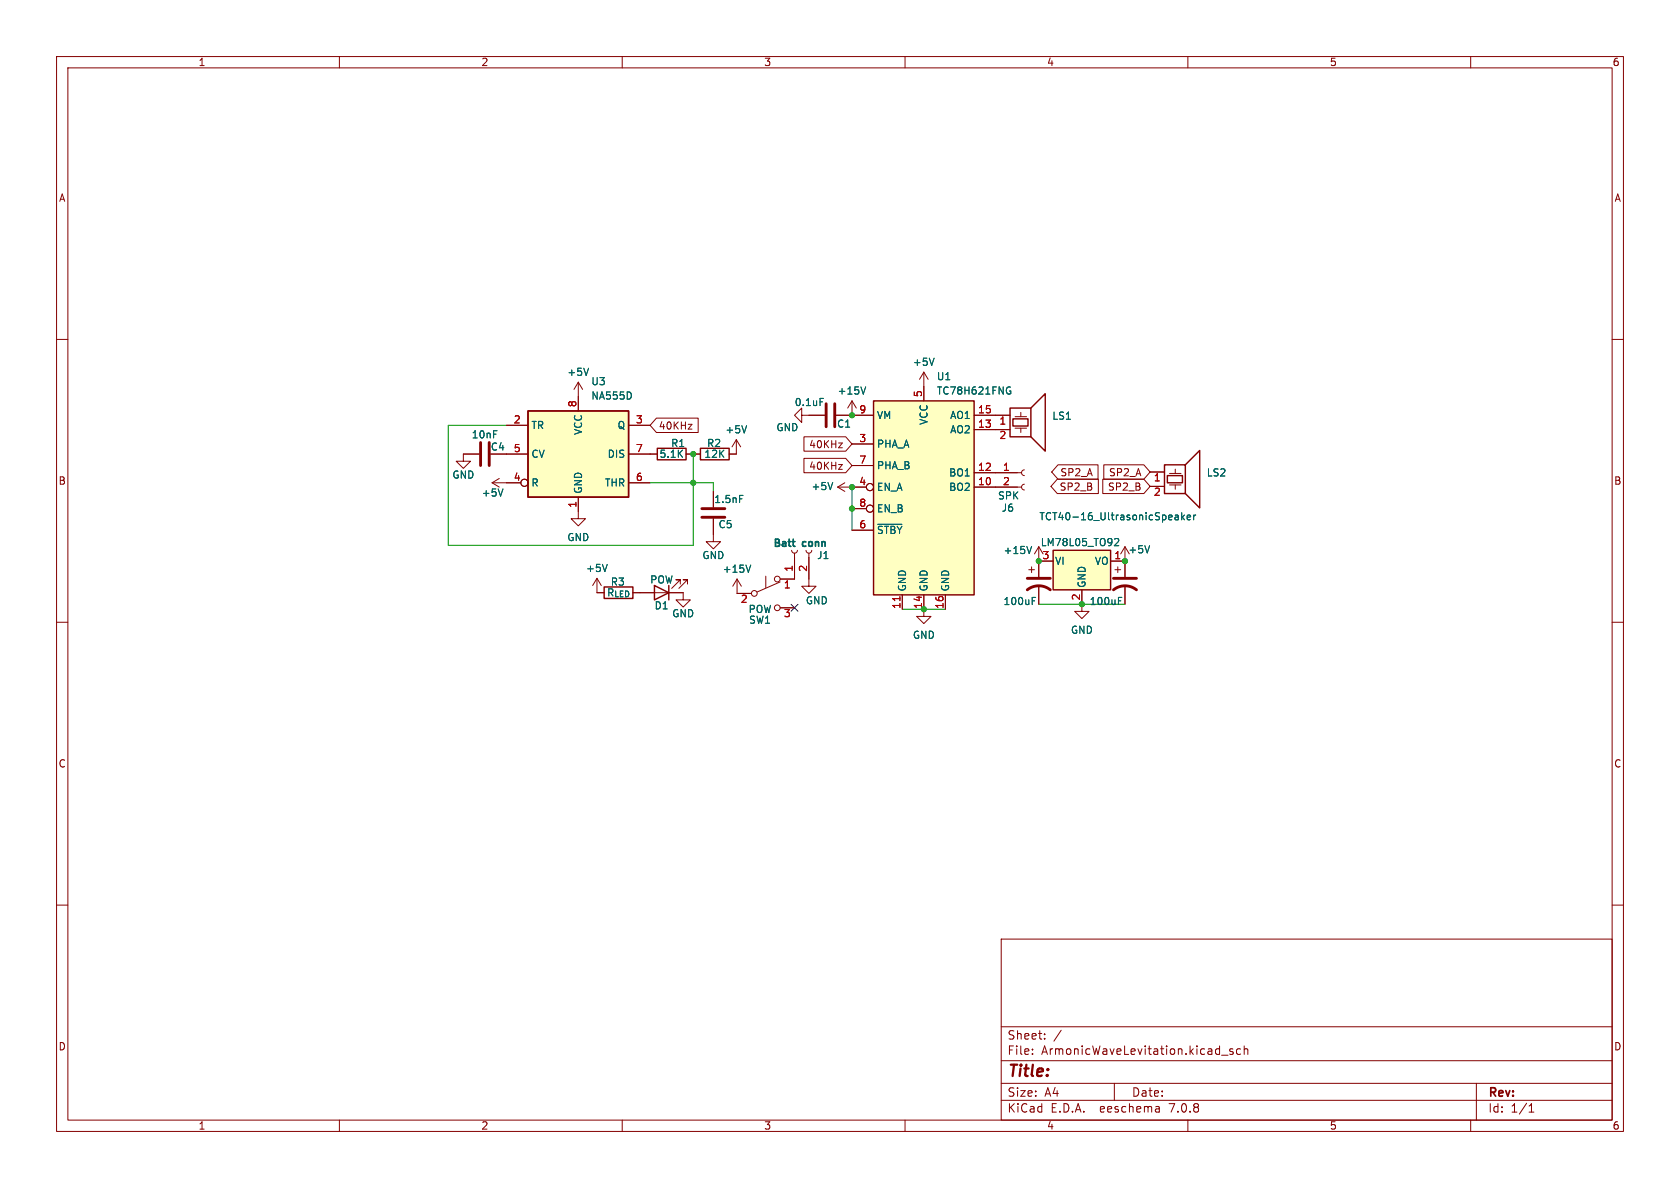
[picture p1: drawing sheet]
<svg xmlns="http://www.w3.org/2000/svg" width="297mm" height="210mm" viewBox="0 0 297 210" stroke-linecap="round" stroke-linejoin="round" font-family="sans-serif">
<g fill="none" stroke="#840000" stroke-width=".18">
<path d="M10 10h277v190h-277zM12 12h273v186h-273zM60 10v2M110 10v2M160 10v2M210 10v2M260 10v2M10 60h2M285 60h2M89.5 75.2h3.8M102.2 67.6l-.7 1.2M102.2 67.6v5"/>
<path d="M102.2 67.6l.8 1.2M111.1 75.2h3.8M116 73.9h7.4v2.6h-7.4l-1.1-1.3zM121.7 75h.6l-.6 .9h.6M130.2 77.7v2.6h-1.3M130.2 77.7l-.8 1.3M130.2 77.7l.7 1.3M141.7 73.4v-1.3l-1.2 1.3 1.2 1.3v-1.3h4.1M142.1 77.2h7.4l1.1 1.3-1.1 1.3h-7.4zM147.8 73.4h6.6M148.2 78.3h.7l-.7 .9h.7M150.6 78.5h3.8"/>
<path d="M150.6 70.9l-.7 1.2M150.6 70.9v2.5M150.6 70.9l.8 1.2M163.3 65.8v5.1M163.3 65.8l-.7 1.3M163.3 65.8l.8 1.3M172.2 73.4h6.4M172.2 75.9h6.4M179.5 75.7h2M179.5 73.7h2M180.5 72.9v.8M180.5 75.7v.8"/>
<path d="M84.7 80.3h-2.8v1.2h1.3l-1.3 1.3-1.3-1.3h1.3M86.7 80.3h6.6M87 85.3h5.1M87 85.3l1.3 .8M88.3 84.6l-1.3 .7M102.2 87.9v3.8h1.3l-1.3 1.3-1.2-1.3h1.2M111.1 85.3h3.8M111.1 80.3h5.1M121.3 80.3h2.5M126.1 91.7v4.1h1.3l-1.3 1.2-1.3-1.2h1.3M126.1 86.9v2.8M140 97.3l.1 .3 .3 .2 .4-.2 .2-.3"/>
<path d="M140.5 97.8v4.6h-2.6M142.1 81h7.4l1.1 1.3-1.1 1.3h-7.4zM142.5 97.3l.1 .3 .4 .2 .4-.2 .1-.3M143 97.8v5.8h-1.3l1.3 1.3 1.3-1.3h-1.3M148.1 86.1h5.1M148.1 86.1l1.3 .8M148.2 82.1h.7l-.7 .9h.7M149.4 85.3l-1.3 .8M150.6 93.7h3.8M150.6 82.3h3.8M150.6 89.9h2.6M172.2 86.1h8.4"/>
<path d="M172.2 83.6h8.4M181.1 85.6l-.3 .1-.2 .4 .1 .4 .4 .1M181.1 83.1l-.3 .1-.2 .4 .1 .3 .4 .2M183.6 96.6l-.7 1.3M183.6 96.6v5.4M183.6 96.6l.8 1.3M183.6 99.2h2.6M186.9 84.7h7.3v2.5h-7.3l-1.1-1.2zM187 82.2h7.1v2.5h-7.1l-1.1-1.3zM195 84.7h7.2l1.1 1.3-1.1 1.2h-7.2zM195.1 82.2h7.1l1.1 1.2-1.1 1.3h-7.1zM196.3 99.2h2.6"/>
<path d="M198.1 97.9l.8-1.3v5.4M203.3 83.4h2.6M203.3 86h2.6M206.8 85.7h2M206.8 83.7h2M207.8 82.9v.8M207.8 85.7v.8M10 110h2M105.5 102.2v2.6h1.3M105.5 102.2l-.7 1.3M105.5 102.2l.8 1.3M113.2 104.8h7.6v1.2h1.2l-1.2 1.3-1.3-1.3h1.3"/>
<path d="M120.3 103.3v-.8h-.8h.8l-1.6 1.5M121.5 103.3v-.8h-.7h.7l-1.5 1.5M130.3 102.4v2.5h2.5M130.3 102.4l-.8 1.2M130.3 102.4l.8 1.2M135.4 101.9v2M137.9 102.9l-4 1.7M137.9 107.4h2.6M159.5 105.2v2.5M163.3 105.2v3.8h1.3l-1.3 1.2-1.2-1.2h1.2M167.1 105.2v2.5M181.9 100.7h1"/>
<path d="M182.4 100.2v1M183.6 103.5v3.3M191.3 104.3v3.8h1.2l-1.2 1.2-1.3-1.2h1.3M197.1 100.7h1M197.6 100.2v1M198.9 103.5v3.3M285 110h2M10 160h2M285 160h2M177 166h108v32h-108zM60 198v2M110 198v2"/>
<path d="M160 198v2M177 194.5h108M177 191.5h108M177 187.5h108M177 181.5h108M182.5 186.3v.1M182.5 185.5v.1M184.7 183.6v.1M184.7 182.8v.1M187.6 182.1l-1.3 2M197 191.5v3M204.9 195.7l.1 .9"/>
<path d="M205 196.5l-.2 .1M205 196h-.2M210 198v2M216 186.5h1.1M218 185.5l-.4-.1-.2 .2 .1 .2 .5 .2v.3h-.6M219.3 185.5l-.4-.1-.3 .3v.4l.1 .2h.6M220 185.5l.2-.1 .3 .1 .1 .9M220 184.9v1.5M260 198v2M261 191.5v6.5M270.3 196.6h.9M270.3 195.5l.4-.4v1.5"/>
<circle cx="92.7" cy="85.3" r=".63"/>
<circle cx="153.8" cy="89.9" r=".63"/>
<circle cx="153.8" cy="86.1" r=".63"/>
<circle cx="133.4" cy="104.9" r=".51"/>
<circle cx="137.4" cy="107.4" r=".51"/>
<circle cx="137.4" cy="102.4" r=".51"/>
</g>
<g fill="none" stroke="#006464" stroke-width=".18">
<path d="M104 65.1l-.4 1.3M132 75.3l-.4 1.2M145 70.4h.6M153 68.4l-.4 1.3M165.1 63.3l-.4 1.3M178.1 68.5h.5M178.4 69.1h.3v.4l-.3 .2-.3-.1M88.9 86.4l-.4 1.3M107.4 99.8l-.5 1.2M130.7 87.6h.7M132.7 99.9l-.4 1.3M147.2 85.3l-.4 1.3"/>
<path d="M155.2 92.7h4.2M182.4 96.6l-.4 1.3M197.1 95.3l.4-.1 .3 .4-.8 .9h.8M203.2 96.5l-.4 1.2M207.8 91.1h.4l.1 .8M208.3 91.3l-.4 .1-.2 .2 .2 .3 .4-.1M208.9 90.6v1.3M209 91.4l.4 .5M209.4 91l-.5 .5M209.9 91.5l.6-.2-.1-.2-.3-.1-.2 .2v.6h.5M211 91v.9M211.4 91l-.4 .3"/>
<path d="M182.5 106.2h.4M182.5 105.6h.6M197.7 106.2h.5M197.7 105.6h.6"/>
</g>
<path d="M85 78.2v4.1M86.5 78.2v4.1M146 71.4v4M147.6 71.4v4M124.1 89.9h4M124.1 91.4h4M181.6 104.3a3.3 3.3 0 0 1 4.1 0M181.6 102.2h4.1M196.8 104.3a3.3 3.3 0 0 1 4.1 0M196.8 102.2h4.1" fill="none" stroke="#840000" stroke-width=".51"/>
<g fill="#ffffc2" stroke="#ffffc2" stroke-width=".18">
<path d="M93.3 72.6h17.8v15.3h-17.8z"/>
<path d="M154.4 70.9h17.8v34.3h-17.8z"/>
<path d="M186.2 97.3h10.1v7h-10.1z"/>
</g>
<g fill="none" stroke="#840000" stroke-width=".25">
<path d="M93.3 72.6h17.8v15.3h-17.8zM116.2 79.2h5.1v2.1h-5.1zM123.8 79.2h5.1v2.1h-5.1zM154.4 70.9h17.8v34.3h-17.8zM178.6 72.1h3.6v5.1h-3.6zM179.1 74h2.6v1.3h-2.6zM182.2 72.1l2.6-2.5v10.2l-2.6-2.6M186.2 97.3h10.1v7h-10.1zM205.9 82.2h3.6v5h-3.6zM206.4 84.1h2.6v1.2h-2.6zM209.5 82.2l2.6-2.6v10.2l-2.6-2.6M106.8 103.8h5.1v2h-5.1z"/>
<path d="M115.7 103.5l2.5 1.3-2.5 1.2zM118.2 103.5v2.5"/>
</g>
<path d="M159.1 105.5v.7" fill="none" stroke="#a90000" stroke-width=".18"/>
<path d="M89.5 75.2h-10.3v21.2h43.4v-16.1M114.9 85.3h11.2v1.6M150.6 86.1v7.6M159.5 107.7h7.6M183.6 106.8h15.3" fill="none" stroke="#009600" stroke-width=".18"/>
<path d="M139.9 106.8l1.2 1.3M141.1 106.8l-1.2 1.3" fill="none" stroke="#000084" stroke-width=".18"/>
<g fill="#009600" stroke="#009600" stroke-width=".18">
<circle cx="122.6" cy="85.3" r=".46"/>
<circle cx="122.6" cy="80.3" r=".46"/>
<circle cx="150.6" cy="89.9" r=".46"/>
<circle cx="150.6" cy="86.1" r=".46"/>
<circle cx="150.6" cy="73.4" r=".46"/>
<circle cx="198.9" cy="99.2" r=".46"/>
<circle cx="163.3" cy="107.7" r=".46"/>
<circle cx="191.3" cy="106.8" r=".46"/>
<circle cx="183.6" cy="99.2" r=".46"/>
</g>
<text font-size="2.8" fill="#840000" x="178" y="190.9">Title:</text>
<g font-size="2.1" fill="#840000">
<text x="178" y="184">Sheet:</text>
<text x="178" y="186.7">File:</text>
<text x="184.1" y="186.7">ArmonicWaveLevitation.kicad_sch</text>
<text x="178" y="196.9">KiCad</text>
<text x="178" y="194.1">Size:</text>
<text x="184.7" y="194.1">A4</text>
<text x="185.7" y="196.9">E.D.A.</text>
<text x="194.6" y="196.9">eeschema</text>
<text x="200" y="194.1">Date:</text>
<text x="207" y="196.9">7.0.8</text>
<text x="263" y="194.3">Rev:</text>
<text x="263" y="196.9">Id:</text>
<text x="267.1" y="196.9">1/1</text>
</g>
<g font-size="1.8" fill="#840000">
<text x="35" y="11.9">1</text>
<text x="85" y="11.9">2</text>
<text x="135" y="11.9">3</text>
<text x="185" y="11.9">4</text>
<text x="235" y="11.9">5</text>
<text x="285" y="11.9">6</text>
<text x="10.3" y="35.9">A</text>
<text x="285.3" y="35.9">A</text>
<text x="116.4" y="76.1">40KHz</text>
<text x="142.9" y="83.3">40KHz</text>
<text x="142.9" y="79.4">40KHz</text>
<text x="10.3" y="85.9">B</text>
<text x="187.2" y="86.9">SP2_B</text>
<text x="187.4" y="84.4">SP2_A</text>
<text x="195.8" y="86.9">SP2_B</text>
<text x="195.9" y="84.4">SP2_A</text>
<text x="285.3" y="85.9">B</text>
<text x="107.2" y="105.6">R_{LED}</text>
<text x="10.3" y="135.9">C</text>
<text x="285.3" y="135.9">C</text>
<text x="10.3" y="185.9">D</text>
<text x="285.3" y="185.9">D</text>
<text x="35" y="199.9">1</text>
<text x="85" y="199.9">2</text>
<text x="135" y="199.9">3</text>
<text x="185" y="199.9">4</text>
<text x="235" y="199.9">5</text>
<text x="285" y="199.9">6</text>
</g>
<g font-size="1.8" fill="#006464">
<text x="161.3" y="64.9">+5V</text>
<text x="100.2" y="66.6">+5V</text>
<text x="104.4" y="68.3">U3</text>
<text x="104.4" y="70.8">NA555D</text>
<text x="140.4" y="72">0.1uF</text>
<text x="148" y="70">+15V</text>
<text x="165.5" y="67.4">U1</text>
<text x="165.5" y="70">TC78H621FNG</text>
<text x="83.3" y="77.7">10nF</text>
<text x="93.9" y="76">TR</text>
<text x="103.1" y="77" transform="rotate(-90 103.1 77)">VCC</text>
<text x="109.1" y="76">Q</text>
<text x="128.1" y="76.8">+5V</text>
<text x="137.2" y="76.4">GND</text>
<text x="147.9" y="75.8">C1</text>
<text x="154.9" y="74.3">VM</text>
<text x="164.2" y="75.2" transform="rotate(-90 164.2 75.2)">VCC</text>
<text x="167.9" y="76.8">AO2</text>
<text x="167.9" y="74.3">AO1</text>
<text x="185.9" y="74.4">LS1</text>
<text x="86.7" y="79.9">C4</text>
<text x="93.9" y="81.1">CV</text>
<text x="107.3" y="81.1">DIS</text>
<text x="116.5" y="81.1">5.1K</text>
<text x="118.5" y="79.2">R1</text>
<text x="124.4" y="81.1">12K</text>
<text x="124.9" y="79.2">R2</text>
<text x="154.9" y="79.3">PHA_A</text>
<text x="154.9" y="83.2">PHA_B</text>
<text x="79.9" y="84.8">GND</text>
<text x="85.1" y="88">+5V</text>
<text x="93.9" y="86.2">R</text>
<text x="103.1" y="87.4" transform="rotate(-90 103.1 87.4)">GND</text>
<text x="106.8" y="86.2">THR</text>
<text x="126.2" y="89.1">1.5nF</text>
<text x="143.4" y="86.8">+5V</text>
<text x="154.9" y="87">EN_A</text>
<text x="167.7" y="87">BO2</text>
<text x="167.7" y="84.4">BO1</text>
<text x="176.3" y="88.5">SPK</text>
<text x="213.2" y="84.4">LS2</text>
<text x="100.2" y="95.9">GND</text>
<text x="126.9" y="93.6">C5</text>
<text x="154.9" y="94.6">~{STBY}</text>
<text x="154.9" y="90.8">EN_B</text>
<text x="177" y="90.7">J6</text>
<text x="183.7" y="92.2">TCT40-16_UltrasonicSpeaker</text>
<text x="103.5" y="101.3">+5V</text>
<text x="124.1" y="99">GND</text>
<text x="127.7" y="101.4">+15V</text>
<text x="136.5" y="97">Batt</text>
<text x="141.9" y="97">conn</text>
<text x="144.4" y="99">J1</text>
<text x="177.3" y="98.1">+15V</text>
<text x="183.9" y="96.7">LM78L05_TO92</text>
<text x="186.4" y="100.1">VI</text>
<text x="193.5" y="100.1">VO</text>
<text x="199.4" y="98">+5V</text>
<text x="107.9" y="103.7">R3</text>
<text x="114.8" y="103.4">POW</text>
<text x="115.6" y="107.9">D1</text>
<text x="142.4" y="107">GND</text>
<text x="160.4" y="104.6" transform="rotate(-90 160.4 104.6)">GND</text>
<text x="164.2" y="104.6" transform="rotate(-90 164.2 104.6)">GND</text>
<text x="168" y="104.6" transform="rotate(-90 168 104.6)">GND</text>
<text x="177.3" y="107.2">100uF</text>
<text x="192.1" y="104" transform="rotate(-90 192.1 104)">GND</text>
<text x="192.5" y="107.2">100uF</text>
<text x="118.7" y="109.3">GND</text>
<text x="132.2" y="108.6">POW</text>
<text x="132.3" y="110.5">SW1</text>
<text x="161.3" y="113.1">GND</text>
<text x="189.2" y="112.2">GND</text>
</g>
<g font-size="1.8" fill="#a90000">
<text x="163.1" y="70.3" transform="rotate(-90 163.1 70.3)">5</text>
<text x="90.7" y="74.9">2</text>
<text x="102" y="72.1" transform="rotate(-90 102 72.1)">8</text>
<text x="112.3" y="74.9">3</text>
<text x="151.8" y="73.2">9</text>
<text x="172.8" y="75.7">13</text>
<text x="172.8" y="73.2">15</text>
<text x="176.6" y="75.4">1</text>
<text x="176.6" y="77.9">2</text>
<text x="90.7" y="80">5</text>
<text x="112.3" y="80">7</text>
<text x="151.8" y="78.2">3</text>
<text x="151.8" y="82">7</text>
<text x="172.8" y="83.3">12</text>
<text x="177.2" y="83.3">1</text>
<text x="90.7" y="85.1">4</text>
<text x="102" y="89.9" transform="rotate(-90 102 89.9)">1</text>
<text x="112.3" y="85.1">6</text>
<text x="151.8" y="85.9">4</text>
<text x="151.8" y="89.7">8</text>
<text x="172.8" y="85.9">10</text>
<text x="177.2" y="85.9">2</text>
<text x="203.9" y="85.4">1</text>
<text x="203.9" y="88">2</text>
<text x="151.8" y="93.5">6</text>
<text x="140.2" y="101.2" transform="rotate(-90 140.2 101.2)">1</text>
<text x="142.7" y="101.2" transform="rotate(-90 142.7 101.2)">2</text>
<text x="184.2" y="98.9">3</text>
<text x="196.9" y="98.9">1</text>
<text x="130.9" y="106.9">2</text>
<text x="138.5" y="104.3">1</text>
<text x="159.3" y="107.7" transform="rotate(-90 159.3 107.7)">11</text>
<text x="163.1" y="107.7" transform="rotate(-90 163.1 107.7)">14</text>
<text x="166.9" y="107.7" transform="rotate(-90 166.9 107.7)">16</text>
<text x="191" y="106.2" transform="rotate(-90 191 106.2)">2</text>
<text x="138.5" y="109.4">3</text>
</g>
</svg>
